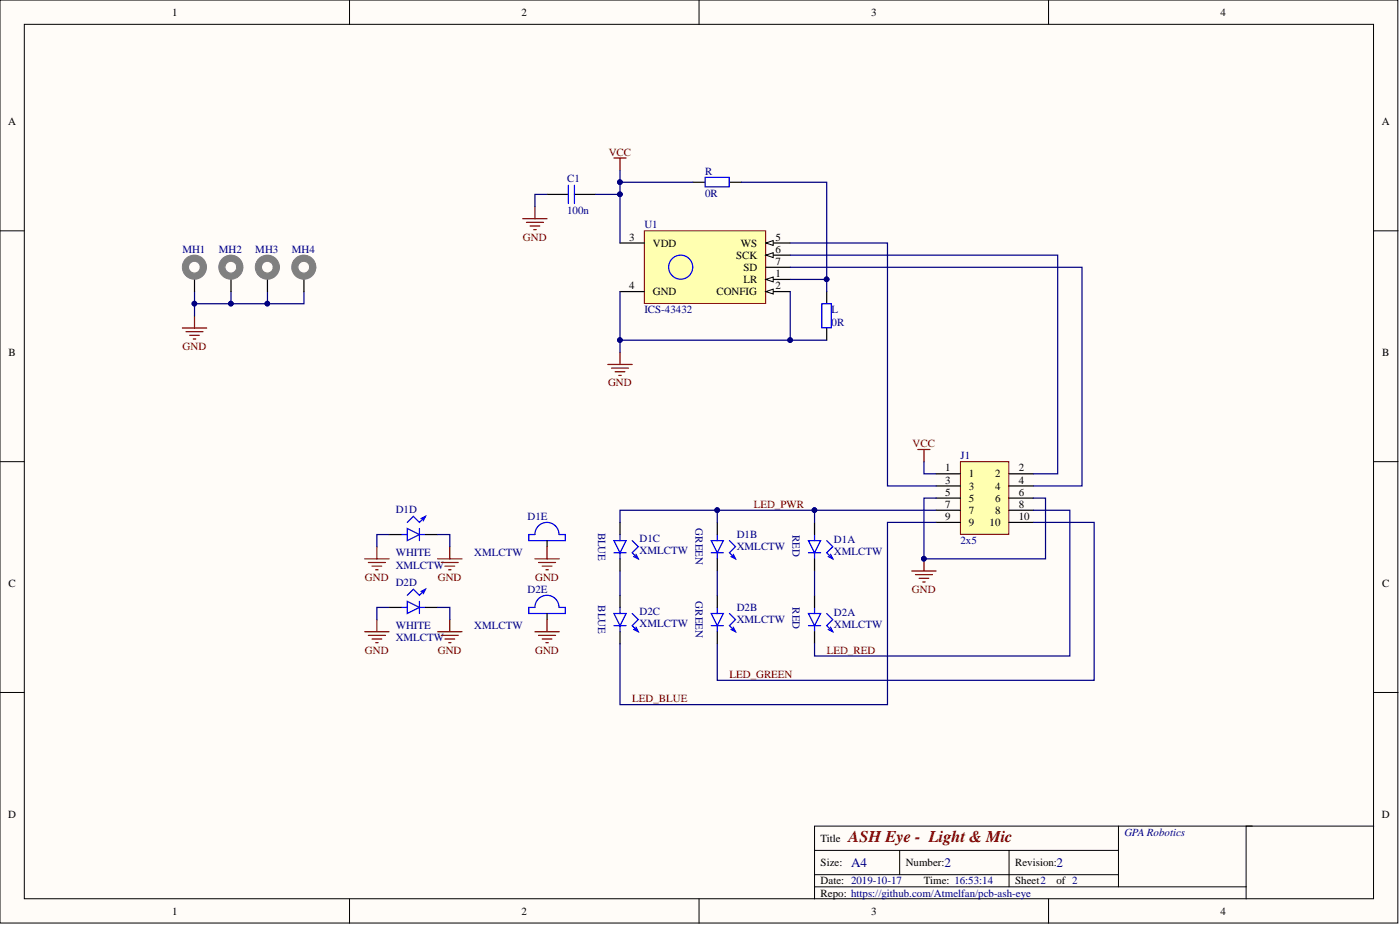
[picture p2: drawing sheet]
<svg xmlns="http://www.w3.org/2000/svg" width="292mm" height="193mm" viewBox="0 0 292 193" stroke-linecap="round" stroke-linejoin="round" font-family="sans-serif">
<g fill="#fffcf8" stroke="#000" stroke-width=".21">
<path d="M0 0h291.7v192.6h-291.7z"/>
<path d="M5.1 5.1h281.5v182.4h-281.5z"/>
</g>
<g fill="none" stroke="#000" stroke-width=".21">
<path d="M72.9 0v5.1M145.9 0v5.1M218.8 0v5.1M0 48.2h5.1M286.6 48.2h5.1M0 96.3h5.1M286.6 96.3h5.1M0 144.5h5.1M286.6 144.5h5.1M169.9 177.4h63.5M187.7 177.4v5.1M210.5 177.4v7.6"/>
<path d="M233.4 172.3v12.7M261.3 172.3h-91.4v15.2M286.6 172.3h-26.6v12.7M72.9 187.5v5.1M145.9 187.5v5.1M169.9 185h90.1M169.9 182.5h63.5M218.8 187.5v5.1M260 185v2.5"/>
</g>
<g fill="none" stroke="#00f" stroke-width=".25">
<path d="M83.7 111.5h1.3v-1.3l2.5 1.3-2.5 1.3v-1.3M87.5 110.2v2.6M87.5 111.5h1.3M87.8 108.2l1-.5-.5 1M88.8 107.7l-1.3 1.3-1.3-1.3-1.2 1.3M128.1 115.3h2.5M129.4 111.5v1.3h1.2l-1.2 2.5-1.3-2.5h1.3M129.4 115.3v1.3M131.9 112.8l1.3 1.2-1.3 1.3 1.3 1.3M132.7 115.6l.5 1-1-.5M148.4 115.3h2.5M149.7 111.5v1.3h1.2l-1.2 2.5-1.3-2.5h1.3"/>
<path d="M149.7 115.3v1.3M152.2 112.8l1.3 1.2-1.3 1.3 1.3 1.3M153 115.6l.5 1-1-.5M168.7 115.3h2.5M169.9 111.5v1.3h1.3l-1.3 2.5-1.2-2.5h1.2M169.9 115.3v1.3M172.5 112.8l1.3 1.2-1.3 1.3 1.3 1.3M173.3 115.6l.5 1-1-.5M83.7 126.7h1.3v-1.2l2.5 1.2-2.5 1.3v-1.3M87.5 125.5v2.5M87.5 126.7h1.3M87.8 123.4l1-.5-.5 1"/>
<path d="M88.8 122.9l-1.3 1.3-1.3-1.3-1.2 1.3M128.1 130.5h2.5M129.4 126.7v1.3h1.2l-1.2 2.5-1.3-2.5h1.3M129.4 130.5v1.3M131.9 128l1.3 1.3-1.3 1.2 1.3 1.3M132.7 130.8l.5 1-1-.5M148.4 130.5h2.5M149.7 126.7v1.3h1.2l-1.2 2.5-1.3-2.5h1.3M149.7 130.5v1.3M152.2 128l1.3 1.3-1.3 1.2 1.3 1.3M153 130.8l.5 1-1-.5M168.7 130.5h2.5"/>
<path d="M169.9 126.7v1.3h1.3l-1.3 2.5-1.2-2.5h1.2M169.9 130.5v1.3M172.5 128l1.3 1.3-1.3 1.2 1.3 1.3M173.3 130.8l.5 1-1-.5"/>
</g>
<g fill="none" stroke="#000" stroke-width=".25">
<path d="M81.2 111.5h2.5M88.8 111.5h2.5M129.4 109v2.5M129.4 116.6v2.5M149.7 109v2.5M149.7 116.6v2.5M169.9 109v2.5M169.9 116.6v2.5M81.2 126.7h2.5M88.8 126.7h2.5M129.4 124.2v2.5M129.4 131.8v2.5"/>
<path d="M149.7 124.2v2.5M149.7 131.8v2.5M169.9 124.2v2.5M169.9 131.8v2.5"/>
</g>
<path d="M200.4 96.3h10.1v15.2h-10.1z" fill="#ffffb0" stroke="#800000" stroke-width=".21"/>
<path d="M195.3 98.8h5.1M210.5 98.8h5.1M195.3 101.4h5.1M195.3 103.9h5.1M195.3 106.4h5.1M195.3 109h5.1M210.5 101.4h5.1M210.5 103.9h5.1M210.5 106.4h5.1M210.5 109h5.1" fill="none" stroke="#000" stroke-width=".25"/>
<path d="M190.2 119.1h5.1M191 119.9h3.6M192.8 116.6v2.5M191.8 120.6h2M192.5 121.4h.5" fill="none" stroke="#800000" stroke-width=".25"/>
<circle cx="192.8" cy="116.6" r=".48" fill="#000080" stroke="#000080" stroke-width=".21"/>
<path d="M134.4 48.2h25.4v15.1h-25.4z" fill="#ffffb0" stroke="#800000" stroke-width=".21"/>
<path d="M159.8 58.3h5.1" fill="none" stroke="#000" stroke-width=".25"/>
<path d="M159.8 58.3l1.5-.5v1z" fill="#fffcf8"/>
<path d="M159.8 58.3l1.5-.5v1z" fill="none" stroke="#000" stroke-width=".21"/>
<path d="M159.8 60.8h5.1" fill="none" stroke="#000" stroke-width=".25"/>
<path d="M159.8 60.8l1.5-.5v1z" fill="#fffcf8"/>
<path d="M159.8 60.8l1.5-.5v1z" fill="none" stroke="#000" stroke-width=".21"/>
<path d="M129.4 50.7h5M159.8 50.7h5.1M129.4 60.8h5" fill="none" stroke="#000" stroke-width=".25"/>
<path d="M159.8 50.7l1.5-.5v1z" fill="#fffcf8"/>
<path d="M159.8 50.7l1.5-.5v1z" fill="none" stroke="#000" stroke-width=".21"/>
<path d="M159.8 53.2h5.1" fill="none" stroke="#000" stroke-width=".25"/>
<path d="M159.8 53.2l1.5-.5v1z" fill="#fffcf8"/>
<path d="M159.8 53.2l1.5-.5v1z" fill="none" stroke="#000" stroke-width=".21"/>
<path d="M159.8 55.8h5.1M172.5 60.8v2.6M172.5 68.4v2.6" fill="none" stroke="#000" stroke-width=".25"/>
<circle cx="142" cy="55.7" r="2.51" fill="none" stroke="#00f" stroke-width=".25"/>
<path d="M126.8 76h5.1M127.6 76.8h3.5M128.3 77.6h2.1M129.1 78.3h.5M129.4 73.5v2.5" fill="none" stroke="#800000" stroke-width=".25"/>
<path d="M171.5 63.4h1.9v5h-1.9z" fill="#fff" stroke="#00f" stroke-width=".25"/>
<path d="M144.6 38h2.5M152.2 38h2.5" fill="none" stroke="#000" stroke-width=".25"/>
<path d="M147.1 37h5v2h-5z" fill="#fff" stroke="#00f" stroke-width=".25"/>
<g fill="none" stroke="#800000" stroke-width=".25">
<path d="M128.1 33h2.5M129.4 33v2.5M109.1 45.6h5M109.8 46.4h3.6M110.6 47.1h2M111.4 47.9h.5M111.6 43.1v2.5M38 68.4h5.1M38.8 69.2h3.6M39.6 70h2M40.3 70.7h.5M40.6 65.9v2.5"/>
<path d="M191.5 93.8h2.5M192.8 93.8v2.5M76.1 116.6h5.1M76.9 117.3h3.5M77.6 118.1h2M78.4 118.9h.5M78.6 114v2.6M91.3 116.6h5.1M92.1 117.3h3.5M92.8 118.1h2.1M93.6 118.9h.5M93.9 114v2.6"/>
<path d="M111.6 116.6h5.1M112.4 117.3h3.5M113.1 118.1h2.1M113.9 118.9h.5M114.1 114v2.6M76.1 131.8h5.1M76.9 132.5h3.5M77.6 133.3h2M78.4 134.1h.5M78.6 129.3v2.5M91.3 131.8h5.1M92.1 132.5h3.5"/>
<path d="M92.8 133.3h2.1M93.6 134.1h.5M93.9 129.3v2.5M111.6 131.8h5.1M112.4 132.5h3.5M113.1 133.3h2.1M113.9 134.1h.5M114.1 129.3v2.5"/>
</g>
<path d="M40.6 58.3v2.5M48.2 58.3v2.5M55.8 58.3v2.5M63.4 58.3v2.5M114.1 40.6h4.5M119.9 40.6h4.4M114.1 112.8v1.2M114.1 128v1.3" fill="none" stroke="#000" stroke-width=".25"/>
<path d="M118.6 38.7v3.8M119.9 38.7v3.8M116.6 111.5a2.51 2.51 0 0 0-2.5-2.5 2.51 2.51 0 0 0-2.5 2.5h-1.3v1.3h7.6v-1.3h-1.2M116.6 126.7a2.51 2.51 0 0 0-2.5-2.5 2.51 2.51 0 0 0-2.5 2.5h-1.3v1.3h7.6v-1.3h-1.2" fill="none" stroke="#00f" stroke-width=".25"/>
<g fill="none" stroke="#000080" stroke-width=".25">
<path d="M129.4 35.5v15.2M129.4 38h15.2M154.7 38h17.8v20.3M114.1 40.6h-2.5v2.5M124.3 40.6h5.1M164.9 58.3h7.6v2.5M164.9 53.2h55.8v45.6h-5.1M164.9 50.7h20.3v50.7h10.1M164.9 55.8h60.9v45.6h-10.2M40.6 60.8v5.1M48.2 60.8v2.6M55.8 60.8v2.6"/>
<path d="M63.4 60.8v2.6h-22.8M129.4 71h43.1M129.4 60.8v12.7M164.9 60.8v10.2M192.8 96.3v2.5h2.5M81.2 111.5h-2.6v2.5M91.3 111.5h2.6v2.5M129.4 119.1v5.1M149.7 106.4v2.6M149.7 119.1v5.1M169.9 106.4v2.6M169.9 119.1v5.1"/>
<path d="M195.3 106.4h-65.9v2.6M195.3 109h-10.1v38h-55.8v-12.7M195.3 103.9h-2.5v12.7h25.3v-12.7h-2.5M215.6 106.4h7.6v30.5h-53.3v-2.6M215.6 109h12.7v32.9h-78.6v-7.6M81.2 126.7h-2.6v2.6M91.3 126.7h2.6v2.6"/>
</g>
<g fill="#000080" stroke="#000080" stroke-width=".21">
<circle cx="169.9" cy="106.4" r=".48"/>
<circle cx="149.6" cy="106.4" r=".48"/>
<circle cx="192.8" cy="116.6" r=".48"/>
<circle cx="172.5" cy="58.3" r=".48"/>
<circle cx="164.8" cy="70.9" r=".48"/>
<circle cx="129.3" cy="38" r=".48"/>
<circle cx="129.3" cy="40.5" r=".48"/>
<circle cx="129.3" cy="70.9" r=".48"/>
<circle cx="40.6" cy="63.3" r=".48"/>
<circle cx="55.8" cy="63.3" r=".48"/>
<circle cx="48.2" cy="63.3" r=".48"/>
</g>
<g fill="none" stroke="#808080" stroke-width=".21">
<circle cx="40.6" cy="55.7" r="2.51"/>
<circle cx="48.2" cy="55.7" r="2.51"/>
<circle cx="55.8" cy="55.7" r="2.51"/>
<circle cx="63.4" cy="55.7" r="2.51"/>
</g>
<g fill="none" stroke="#808080" stroke-width="1.3">
<circle cx="40.6" cy="55.7" r="1.9"/>
<circle cx="48.2" cy="55.7" r="1.9"/>
<circle cx="55.8" cy="55.7" r="1.9"/>
<circle cx="63.4" cy="55.7" r="1.9"/>
</g>
<g fill="none" stroke="#808080" stroke-width=".25">
<circle cx="40.6" cy="55.7" r="1.24"/>
<circle cx="48.2" cy="55.7" r="1.24"/>
<circle cx="55.8" cy="55.7" r="1.24"/>
<circle cx="63.4" cy="55.7" r="1.24"/>
</g>
<text font-size="3.4" fill="#800000" x="177" y="175.6">ASH Eye - Light &amp; Mic</text>
<g font-size="2.7" fill="#000080">
<text x="177.6" y="180.9">A4</text>
<text x="197.1" y="180.9">2</text>
<text x="220.4" y="180.9">2</text>
</g>
<g font-size="2.3">
<text x="35.9" y="3.3">1</text>
<text x="108.8" y="3.3">2</text>
<text x="181.7" y="3.3">3</text>
<text x="254.7" y="3.3">4</text>
<text x="1.7" y="26.1">A</text>
<text x="288.3" y="26.1">A</text>
<text x="131.3" y="50.2">3</text>
<text x="136.2" y="51.5">VDD</text>
<text x="153.6" y="54">SCK</text>
<text x="154.6" y="51.5">WS</text>
<text x="161.8" y="50.2">5</text>
<text x="161.8" y="52.7">6</text>
<text x="155.1" y="59.1">LR</text>
<text x="155.1" y="56.5">SD</text>
<text x="161.8" y="57.8">1</text>
<text x="161.8" y="55.3">7</text>
<text x="131.3" y="60.3">4</text>
<text x="136.2" y="61.6">GND</text>
<text x="149.5" y="61.6">CONFIG</text>
<text x="161.8" y="60.3">2</text>
<text x="1.8" y="74.3">B</text>
<text x="288.4" y="74.3">B</text>
<text x="197.2" y="98.3">1</text>
<text x="197.2" y="100.9">3</text>
<text x="202.2" y="99.6">1</text>
<text x="207.6" y="99.6">2</text>
<text x="212.6" y="98.3">2</text>
<text x="212.6" y="100.9">4</text>
<text x="197.2" y="103.4">5</text>
<text x="197.2" y="105.9">7</text>
<text x="202.2" y="102.1">3</text>
<text x="202.2" y="104.7">5</text>
<text x="202.2" y="107.2">7</text>
<text x="207.6" y="102.1">4</text>
<text x="207.6" y="104.7">6</text>
<text x="207.6" y="107.2">8</text>
<text x="212.6" y="103.4">6</text>
<text x="212.6" y="105.9">8</text>
<text x="197.2" y="108.5">9</text>
<text x="202.2" y="109.7">9</text>
<text x="206.5" y="109.7">10</text>
<text x="212.6" y="108.5">10</text>
<text x="1.8" y="122.4">C</text>
<text x="288.4" y="122.4">C</text>
<text x="1.7" y="170.6">D</text>
<text x="288.3" y="170.6">D</text>
<text x="171.2" y="175.6">Title</text>
<text x="171.2" y="180.7">Size:</text>
<text x="171.2" y="184.5">Date: 2019-10-17</text>
<text x="189" y="180.7">Number:</text>
<text x="192.8" y="184.5">Time: 16:53:14</text>
<text x="211.8" y="180.7">Revision:</text>
<text x="211.8" y="184.5">Sheet2</text>
<text x="220.4" y="184.5">of 2</text>
<text x="35.9" y="190.8">1</text>
<text x="108.8" y="190.8">2</text>
<text x="171.2" y="187">Repo: https://github.com/Atmelfan/pcb-ash-eye</text>
<text x="181.7" y="190.8">3</text>
<text x="254.7" y="190.8">4</text>
</g>
<g font-size="2.3" fill="#800000">
<text x="127" y="32.4">VCC</text>
<text x="109.1" y="50.2">GND</text>
<text x="38.1" y="73">GND</text>
<text x="126.9" y="80.6">GND</text>
<text x="190.4" y="93.3">VCC</text>
<text x="157.3" y="105.9">LED_PWR</text>
<text x="76.1" y="121.1">GND</text>
<text x="91.4" y="121.1">GND</text>
<text x="111.6" y="121.1">GND</text>
<text x="190.3" y="123.7">GND</text>
<text x="76.1" y="136.4">GND</text>
<text x="91.4" y="136.4">GND</text>
<text x="111.6" y="136.4">GND</text>
<text x="172.5" y="136.4">LED_RED</text>
<text x="152.2" y="141.4">LED_GREEN</text>
<text x="131.9" y="146.5">LED_BLUE</text>
</g>
<g font-size="2.3" fill="#000080">
<text x="118.3" y="37.9">C1</text>
<text x="147.1" y="41.1">0R</text>
<text x="147.1" y="36.5">R</text>
<text x="118.3" y="44.7">100n</text>
<text x="134.4" y="47.7">U1</text>
<text x="38" y="52.7">MH1</text>
<text x="45.7" y="52.7">MH2</text>
<text x="53.3" y="52.7">MH3</text>
<text x="60.9" y="52.7">MH4</text>
<text x="134.4" y="65.4">ICS-43432</text>
<text x="173.5" y="65.4">L</text>
<text x="173.5" y="67.9">0R</text>
<text x="200.4" y="95.8">J1</text>
<text x="82.6" y="107">D1D</text>
<text x="110.1" y="108.5">D1E</text>
<text x="124.8" y="111.1" transform="rotate(90 124.8 111.1)">BLUE</text>
<text x="133.4" y="113.1">D1C</text>
<text x="145.1" y="110.2" transform="rotate(90 145.1 110.2)">GREEN</text>
<text x="153.7" y="112.3">D1B</text>
<text x="165.4" y="111.5" transform="rotate(90 165.4 111.5)">RED</text>
<text x="174" y="113.3">D1A</text>
<text x="200.4" y="113.5">2x5</text>
<text x="82.6" y="116.1">WHITE</text>
<text x="82.6" y="118.6">XMLCTW</text>
<text x="98.9" y="116.1">XMLCTW</text>
<text x="133.4" y="115.7">XMLCTW</text>
<text x="153.7" y="114.8">XMLCTW</text>
<text x="174" y="115.8">XMLCTW</text>
<text x="82.6" y="122.2">D2D</text>
<text x="110.1" y="123.7">D2E</text>
<text x="145.1" y="125.5" transform="rotate(90 145.1 125.5)">GREEN</text>
<text x="82.6" y="131.3">WHITE</text>
<text x="98.9" y="131.3">XMLCTW</text>
<text x="124.8" y="126.3" transform="rotate(90 124.8 126.3)">BLUE</text>
<text x="133.4" y="128.3">D2C</text>
<text x="133.4" y="130.9">XMLCTW</text>
<text x="153.7" y="127.5">D2B</text>
<text x="153.7" y="130">XMLCTW</text>
<text x="165.4" y="126.7" transform="rotate(90 165.4 126.7)">RED</text>
<text x="174" y="128.5">D2A</text>
<text x="174" y="131">XMLCTW</text>
<text x="82.6" y="133.8">XMLCTW</text>
<text x="234.6" y="174.4">GPA Robotics</text>
</g>
</svg>
